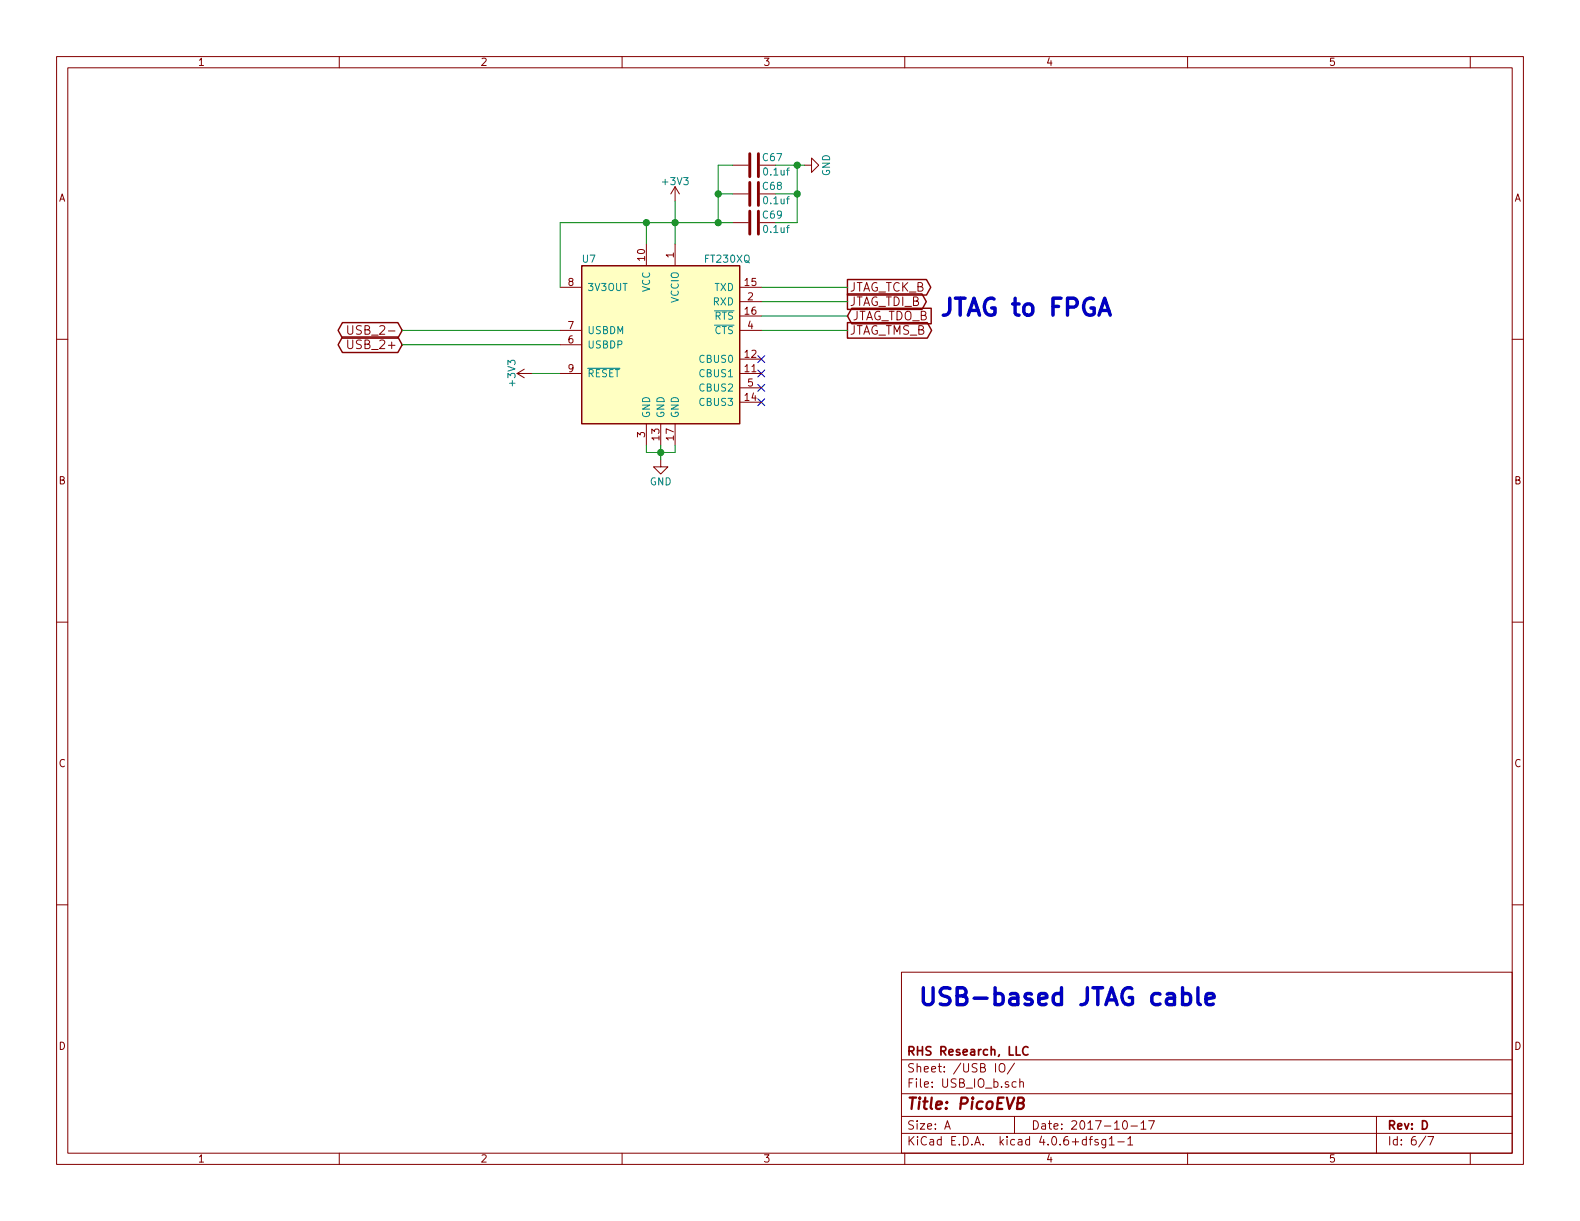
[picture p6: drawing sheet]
EESchema Schematic File Version 2
LIBS:power
LIBS:device
LIBS:transistors
LIBS:conn
LIBS:linear
LIBS:regul
LIBS:74xx
LIBS:cmos4000
LIBS:adc-dac
LIBS:memory
LIBS:xilinx
LIBS:microcontrollers
LIBS:dsp
LIBS:microchip
LIBS:analog_switches
LIBS:motorola
LIBS:texas
LIBS:intel
LIBS:audio
LIBS:interface
LIBS:digital-audio
LIBS:philips
LIBS:display
LIBS:cypress
LIBS:siliconi
LIBS:opto
LIBS:atmel
LIBS:contrib
LIBS:valves
LIBS:Zilog
LIBS:zetex
LIBS:Xicor
LIBS:Worldsemi
LIBS:wiznet
LIBS:video
LIBS:ttl_ieee
LIBS:transf
LIBS:switches
LIBS:supertex
LIBS:stm32
LIBS:stm8
LIBS:silabs
LIBS:sensors
LIBS:rfcom
LIBS:relays
LIBS:references
LIBS:pspice
LIBS:Power_Management
LIBS:powerint
LIBS:Oscillators
LIBS:onsemi
LIBS:nxp_armmcu
LIBS:nordicsemi
LIBS:msp430
LIBS:motors
LIBS:motor_drivers
LIBS:microchip_pic32mcu
LIBS:microchip_pic18mcu
LIBS:microchip_pic16mcu
LIBS:microchip_pic12mcu
LIBS:microchip_pic10mcu
LIBS:microchip_dspic33dsc
LIBS:mechanical
LIBS:maxim
LIBS:logo
LIBS:Lattice
LIBS:ir
LIBS:hc11
LIBS:graphic
LIBS:gennum
LIBS:ftdi
LIBS:ESD_Protection
LIBS:elec-unifil
LIBS:diode
LIBS:dc-dc
LIBS:cmos_ieee
LIBS:brooktre
LIBS:bosch
LIBS:bbd
LIBS:battery_management
LIBS:analog_devices
LIBS:Altera
LIBS:allegro
LIBS:actel
LIBS:ac-dc
LIBS:74xgxx
LIBS:xc7a50t-bga325
LIBS:MAX1589A
LIBS:MIC47050
LIBS:TS3L110
LIBS:W25Q
LIBS:93LC46B-SOT23
LIBS:m2-board
LIBS:ft2232-fixed
LIBS:tps82084
LIBS:PicoEVB-cache
EELAYER 25 0
EELAYER END
$Descr A 11000 8500
encoding utf-8
Sheet 6 7
Title "PicoEVB"
Date "2017-10-17"
Rev "D"
Comp "RHS Research, LLC"
Comment1 ""
Comment2 ""
Comment3 ""
Comment4 ""
$EndDescr
$Comp
L C C67
U 1 1
P 5250 1150
F 0 "C67" V 5300 950 50  0000 L CNN
F 1 "0.1uf" V 5200 900 50  0000 L CNN
F 2 "SMT:c_0201_least" H 5288 1000 50  0001 C CNN
F 3 "~" H 5250 1150 50  0000 C CNN
F 4 "cc0201krx5r5bb104" H 5250 1150 60  0001 C CNN "MPN"
F 5 "~" H 5250 1150 60  0001 C CNN "MFG"
	1    5250 1150
	0    -1   -1   0   
$EndComp
$Comp
L GND #PWR050
U 1 1
P 5600 1150
F 0 "#PWR050" H 5600 900 50  0001 C CNN
F 1 "GND" H 5600 1000 50  0000 C CNN
F 2 "" H 5600 1150 50  0000 C CNN
F 3 "" H 5600 1150 50  0000 C CNN
	1    5600 1150
	0    -1   -1   0   
$EndComp
$Comp
L C C68
U 1 1
P 5250 1350
F 0 "C68" V 5300 1150 50  0000 L CNN
F 1 "0.1uf" V 5200 1100 50  0000 L CNN
F 2 "SMT:c_0201_least" H 5288 1200 50  0001 C CNN
F 3 "~" H 5250 1350 50  0000 C CNN
F 4 "cc0201krx5r5bb104" H 5250 1350 60  0001 C CNN "MPN"
F 5 "~" H 5250 1350 60  0001 C CNN "MFG"
	1    5250 1350
	0    -1   -1   0   
$EndComp
$Comp
L C C69
U 1 1
P 5250 1550
F 0 "C69" V 5300 1350 50  0000 L CNN
F 1 "0.1uf" V 5200 1300 50  0000 L CNN
F 2 "SMT:c_0201_least" H 5288 1400 50  0001 C CNN
F 3 "~" H 5250 1550 50  0000 C CNN
F 4 "cc0201krx5r5bb104" H 5250 1550 60  0001 C CNN "MPN"
F 5 "~" H 5250 1550 60  0001 C CNN "MFG"
	1    5250 1550
	0    -1   -1   0   
$EndComp
Text GLabel 2800 2300 0    60   BiDi ~ 0
USB_2-
Text GLabel 2800 2400 0    60   BiDi ~ 0
USB_2+
Text GLabel 5900 2100 2    60   Output ~ 0
JTAG_TDI_B
Text GLabel 5900 2200 2    60   Input ~ 0
JTAG_TDO_B
Text GLabel 5900 2000 2    60   Output ~ 0
JTAG_TCK_B
Text GLabel 5900 2300 2    60   Output ~ 0
JTAG_TMS_B
Wire Wire Line
	5400 1150 5600 1150
Wire Wire Line
	5400 1350 5550 1350
Wire Wire Line
	5550 1150 5550 1550
Connection ~ 5550 1150
Wire Wire Line
	5550 1550 5400 1550
Connection ~ 5550 1350
Wire Wire Line
	5100 1350 5000 1350
Wire Wire Line
	5000 1150 5000 1550
Wire Wire Line
	3900 1550 5100 1550
Connection ~ 5000 1350
Wire Wire Line
	3900 2600 3700 2600
Wire Wire Line
	3900 2300 2800 2300
Wire Wire Line
	3900 2400 2800 2400
Wire Wire Line
	5300 2000 5900 2000
Wire Wire Line
	5300 2100 5900 2100
Wire Wire Line
	5300 2200 5900 2200
Wire Wire Line
	5300 2300 5900 2300
NoConn ~ 5300 2500
NoConn ~ 5300 2600
NoConn ~ 5300 2700
NoConn ~ 5300 2800
$Comp
L +3V3 #PWR051
U 1 1
P 4700 1400
F 0 "#PWR051" H 4700 1250 50  0001 C CNN
F 1 "+3V3" H 4700 1540 50  0000 C CNN
F 2 "" H 4700 1400 50  0000 C CNN
F 3 "" H 4700 1400 50  0000 C CNN
	1    4700 1400
	1    0    0    -1  
$EndComp
$Comp
L +3V3 #PWR052
U 1 1
P 3700 2600
F 0 "#PWR052" H 3700 2450 50  0001 C CNN
F 1 "+3V3" H 3700 2740 50  0000 C CNN
F 2 "" H 3700 2600 50  0000 C CNN
F 3 "" H 3700 2600 50  0000 C CNN
	1    3700 2600
	0    -1   -1   0   
$EndComp
Text Notes 6400 7000 0    118  ~ 24
USB-based JTAG cable
Text Notes 6550 2200 0    118  ~ 24
JTAG to FPGA
$Comp
L FT230XQ U7
U 1 1
P 4600 2400
F 0 "U7" H 4050 3000 50  0000 L CNN
F 1 "FT230XQ" H 4900 3000 50  0000 L CNN
F 2 "Housings_DFN_QFN:QFN-16-1EP_4x4mm_Pitch0.65mm" H 4600 2400 50  0001 C CNN
F 3 "" H 4600 2400 50  0001 C CNN
F 4 "FT230XQ" H 4600 2400 60  0001 C CNN "MPN"
	1    4600 2400
	1    0    0    -1  
$EndComp
Wire Wire Line
	3900 2000 3900 1550
Wire Wire Line
	4500 1700 4500 1550
Connection ~ 4500 1550
$Comp
L GND #PWR053
U 1 1
P 4600 3200
F 0 "#PWR053" H 4600 2950 50  0001 C CNN
F 1 "GND" H 4600 3050 50  0000 C CNN
F 2 "" H 4600 3200 50  0000 C CNN
F 3 "" H 4600 3200 50  0000 C CNN
	1    4600 3200
	1    0    0    -1  
$EndComp
Wire Wire Line
	4600 3100 4600 3200
Wire Wire Line
	4500 3100 4500 3150
Wire Wire Line
	4500 3150 4700 3150
Connection ~ 4600 3150
Wire Wire Line
	4700 3150 4700 3100
Wire Wire Line
	4700 1400 4700 1700
Connection ~ 4700 1550
Wire Wire Line
	5100 1150 5000 1150
Connection ~ 5000 1550
$EndSCHEMATC
